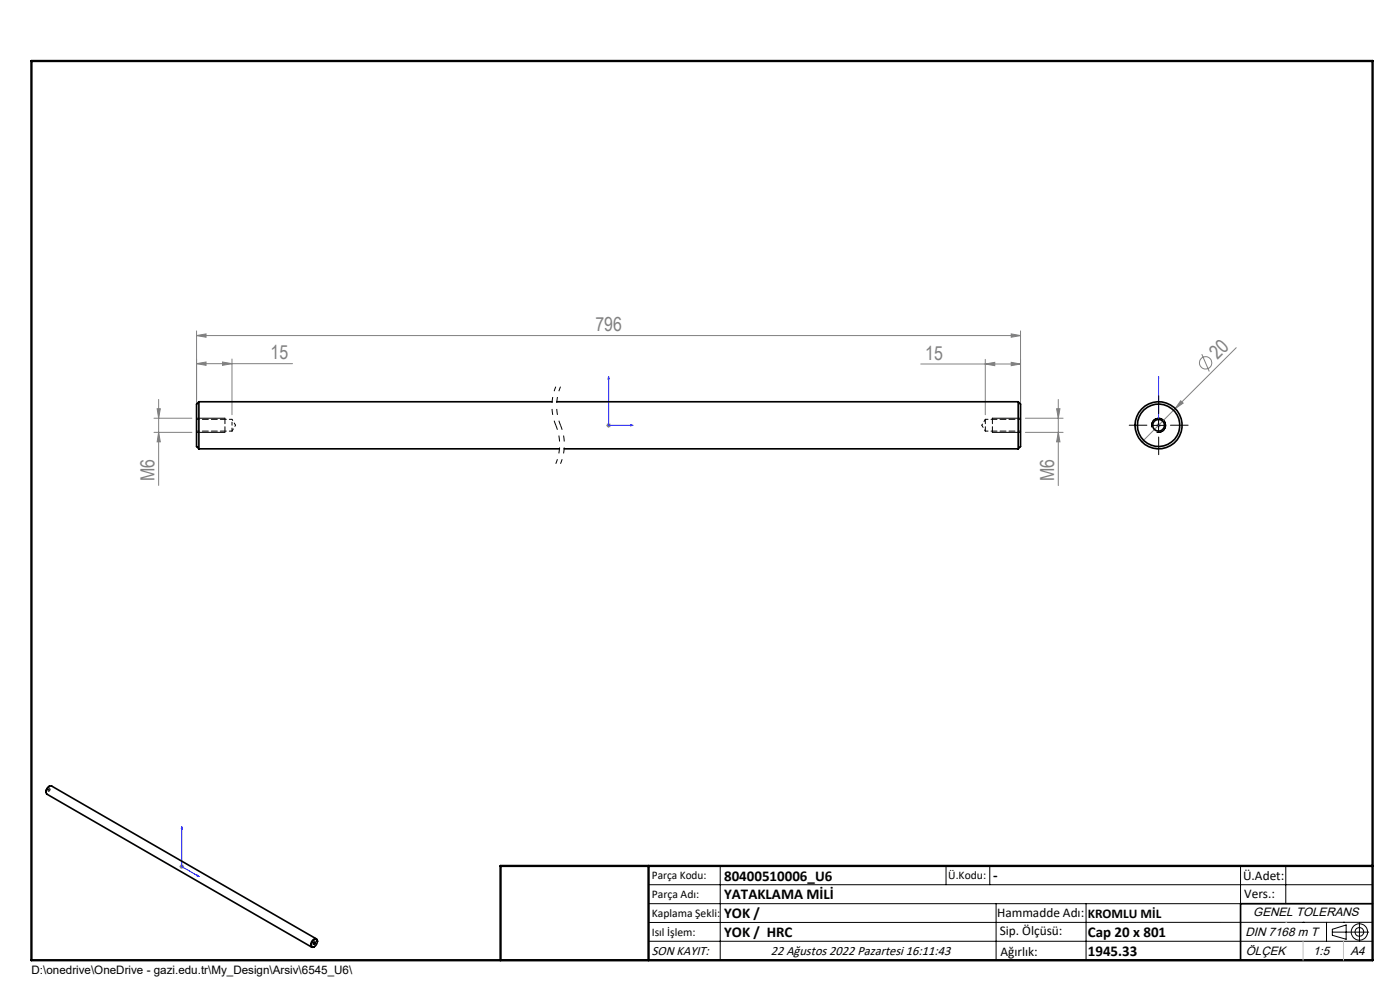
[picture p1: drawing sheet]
<svg xmlns="http://www.w3.org/2000/svg" width="297mm" height="210mm" viewBox="0 0 297 210" stroke-linecap="round" stroke-linejoin="round" font-family="sans-serif">
<g fill="none" stroke="#808080" stroke-width=".21">
<path d="M41.7 71.2l2-.4v.7zM41.7 70.2v17.8M41.7 71.2h174.8M41.7 77.1l2-.3v.7zM41.7 77.1h20.4M47.2 76.8l2 .3-2 .4zM49.2 76.2v11.8M195.3 77.2h21.2M209 77.2l2-.3v.7zM209 76.2v11.8M214.5 70.8l2 .4-2 .3zM214.5 76.9l2 .3-2 .4z"/>
<path d="M216.5 70.2v17.8M255 75.1l1.5 3.7M262.3 73.8l-13 12.9M32.7 91.7h8M32.7 88.7h8M33.3 86.7h.7l-.3 2zM33.7 91.7l.3 2h-.7zM33.7 84.7v18.3M128.6 90.2h1M128.8 89.9l.7 .7M129.1 89.7v1M129.5 89.9l-.7 .7"/>
<path d="M217.5 91.7h8M217.5 88.7h8M224.2 86.7h.7l-.4 2zM224.5 91.7l.4 2h-.7zM224.5 84.7v18.3M245.3 90.2h1M245.4 89.9l.7 .7M245.8 89.7v1M246.1 89.9l-.7 .7M249.3 86.7l-7 7.1M250.5 85l.5 .5-1.7 1.2zM38.1 183.8h1"/>
<path d="M38.2 183.5l.7 .7M38.6 183.3v1M38.9 183.5l-.7 .7"/>
<circle cx="255.8" cy="77" r="1.31"/>
</g>
<path d="M117.9 82a10.6 10.6 0 0 0 0 8.2M117.9 90.2a10.6 10.6 0 0 1 0 8.2M118.9 82a10.6 10.6 0 0 0 0 8.2M118.9 90.2a10.6 10.6 0 0 1 0 8.2" fill="none" stroke="#000" stroke-width=".21" stroke-dasharray="6.3 1.3 1.3 1.3 1.3 1.3" stroke-dashoffset="5.3" stroke-linecap="butt"/>
<g fill="none" stroke="#000" stroke-width=".21">
<path d="M41.7 88.7h6M41.7 91.7h6M210.5 88.7h6M210.5 91.7h6M244.3 90.6a1.5 1.5 0 0 1 1.4-1.9 1.5 1.5 0 0 1 1.6 1.7 1.5 1.5 0 0 1-1.9 1.3M244.5 90.2h2.6M245.8 89v2.5M10.3 167.4h.1a.24 .24 0 0 1 .2 .3 .24 .24 0 0 1-.4 .1zM66.7 199.8a.23 .23 0 0 1 .2 .3 .23 .23 0 0 1-.4 .1zM137.6 187.7h153.6M137.6 191.7h153.6M137.6 199.7h153.6"/>
<path d="M152.8 183.7v20M200.7 183.7v4M210 183.7v4M211.3 191.7v12M230.4 191.7v12M263.2 183.7v20M272.8 183.7v8M276.4 195.6h.1M281.4 195.6v4.1M282.6 197.7h7.8M282.6 197.1l3-.9v3l-3-.8zM285 195.6h.1"/>
<path d="M288.4 195.8v3.8M291.2 195.6l-153.6 .1"/>
<circle cx="288.4" cy="197.7" r="1.74"/>
<circle cx="288.4" cy="197.7" r=".93"/>
</g>
<path d="M129.1 79.9l.1 .5h-.2zM129.1 79.9v10.3h5.2M245.8 79.9v.5v-.5M245.8 79.9v10.3M133.8 90.1l.5 .1-.5 .1zM245.8 90.1v.2zM245.8 90.2h.1M38.6 175.4v.5l-.1-.2zM38.6 175.4v8.4l3.6 2.1M41.8 185.6l.4 .3-.4-.1z" fill="none" stroke="#00f" stroke-width=".21"/>
<path d="M291.2 191.7h-28v12M106.2 203.7h185" fill="none" stroke="#000" stroke-width=".35"/>
<path d="M6.7 12.9h284.5v190.8h-284.5zM137.6 183.7v20M291.2 183.7h-185v20" fill="none" stroke="#000" stroke-width=".5"/>
<path d="M272.8 195.6h.1M276.4 199.7v4M285 199.7v4" fill="none" stroke="#c0c0c0" stroke-width=".21"/>
<path d="M243.3 90.2h-3.7M245.8 87.7v-3.8M245.8 92.7v3.7M248.3 90.2h3.8" fill="none" stroke="#000" stroke-width=".21" stroke-dasharray="15.2 1.3 1.3 1.3"/>
<path d="M47.7 91.7v-3M210.5 88.7v3" fill="none" stroke="#000" stroke-width=".21" stroke-dasharray="1.3 .6" stroke-dashoffset=".1"/>
<g fill="#00f">
<path d="M41.8 185.6l.4 .3-.4-.1zM38.6 175.4v.5l-.1-.2zM133.8 90.1l.5 .1-.5 .1zM129.1 79.9l.1 .5h-.2z"/>
<path d="M245.8 90.1v.2zM245.8 79.9v.5z"/>
</g>
<g fill="#808080">
<path d="M250.5 85l.5 .5-1.7 1.2z"/>
<path d="M47.2 76.8l2 .3-2 .4zM41.7 77.1l2-.3v.7zM214.5 76.9l2 .3-2 .4zM209 77.2l2-.3v.7z"/>
<path d="M41.7 71.2l2-.4v.7zM214.5 70.8l2 .4-2 .3z"/>
<path d="M33.7 91.7l.3 2h-.7zM33.3 86.7h.7l-.3 2zM224.5 91.7l.4 2h-.7zM224.2 86.7h.7l-.4 2z"/>
</g>
<g fill="none" stroke="#000" stroke-width=".35">
<path d="M42.2 85.2v10M42.2 85.2a1.24 1.24 0 0 0-.5 1.5v7.1a1.24 1.24 0 0 0 .5 1.4M42.2 95.2h76.5M42.2 85.2h74.9M118.1 85.2h97.9M119.7 95.2h96.3M216 85.2v10M216 85.2a1.24 1.24 0 0 1 .5 1.5v7.1a1.24 1.24 0 0 1-.5 1.4M10.5 166.8l-.6 .6-.1 .6M66.5 199.5a.47 .47 0 0 1 .7-.2 .47 .47 0 0 1 .1 .7 .86 .86 0 0 1-1.2 .8 1.08 1.08 0 0 1 .4-1.3zM66.6 200l.3-.1a.24 .24 0 0 1-.1 .3 .24 .24 0 0 1-.3 0zM67.1 199.2l-56.1-32.5a1.16 1.16 0 0 0-1 1.8l56.1 32.4"/>
<path d="M67.3 199.7a.54 .54 0 0 0-.4-.6 .54 .54 0 0 0-.6 .4 .77 .77 0 0 0-.4 .8 .77 .77 0 0 0 .5 .6l.3-.1"/>
<circle cx="245.8" cy="90.2" r="5"/>
<circle cx="245.8" cy="90.2" r="4.5"/>
<circle cx="245.8" cy="90.2" r="1.26"/>
</g>
<path d="M209 88.9v2.5" fill="none" stroke="#000" stroke-width=".21" stroke-dasharray="1.3 .6" stroke-dashoffset=".3"/>
<path d="M41.7 91.4h7.5M49.2 88.9h-7.5M49.2 91.4l.8-1.2M50 90.2l-.8-1.3M208.3 90.2l.7 1.2M209 91.4h7.5M209 88.9l-.7 1.3M216.5 88.9h-7.5" fill="none" stroke="#000" stroke-width=".21" stroke-dasharray="1.3 .6" stroke-dashoffset=".7"/>
<path d="M49.2 90.2v-1.3M49.2 91.4v-1.2" fill="none" stroke="#000" stroke-width=".21" stroke-dasharray="1.3 .6" stroke-dashoffset=".6"/>
<g font-size="4.1" fill="#808080">
<text x="126.3" y="70.2">796</text>
<text x="57.4" y="76.2">15</text>
<text x="196.3" y="76.3">15</text>
<text x="258.3" y="76.4" transform="rotate(-45 258.3 76.4)">20</text>
<text x="32.8" y="102" transform="rotate(-90 32.8 102)">M6</text>
<text x="223.6" y="102" transform="rotate(-90 223.6 102)">M6</text>
</g>
<g font-size="3.2">
<text x="153.6" y="186.8">80400510006_U6</text>
<text x="153.6" y="190.8">YATAKLAMA MİLİ</text>
<text x="210.7" y="186.6">-</text>
<text x="153.6" y="194.8">YOK /</text>
<text x="153.6" y="198.8">YOK / HRC</text>
<text x="230.8" y="198.7">Cap 20 x 801</text>
<text x="230.8" y="202.8">1945.33</text>
</g>
<g font-size="2.8">
<text x="263.7" y="186.7">Ü.Adet:</text>
<text x="263.9" y="190.5">Vers.:</text>
<text x="211.5" y="194.5">Hammadde Adı:</text>
<text x="230.8" y="194.7">KROMLU MİL</text>
<text x="138.3" y="202.6">SON KAYIT:</text>
<text x="163.5" y="202.6">22 Ağustos 2022 Pazartesi 16:11:43</text>
<text x="212.1" y="198.4">Sip. Ölçüsü:</text>
<text x="212.2" y="202.7">Ağırlık:</text>
</g>
<g font-size="2.6">
<text x="265.9" y="194.4">GENEL TOLERANS</text>
<text x="264.2" y="198.5">DIN 7168 m T</text>
<text x="264.3" y="202.6">ÖLÇEK</text>
<text x="278.5" y="202.6">1:5</text>
<text x="286.5" y="202.6">A4</text>
</g>
<g font-size="2.5">
<text x="138.3" y="186.4">Parça Kodu:</text>
<text x="138.3" y="190.5">Parça Adı:</text>
<text x="201.2" y="186.5">Ü.Kodu:</text>
<text x="138.3" y="194.5">Kaplama Şekli:</text>
<text x="138.3" y="198.6">Isıl İşlem:</text>
<text x="6.7" y="206.7">D:\onedrive\OneDrive - gazi.edu.tr\My_Design\Arsiv\6545_U6\</text>
</g>
</svg>
